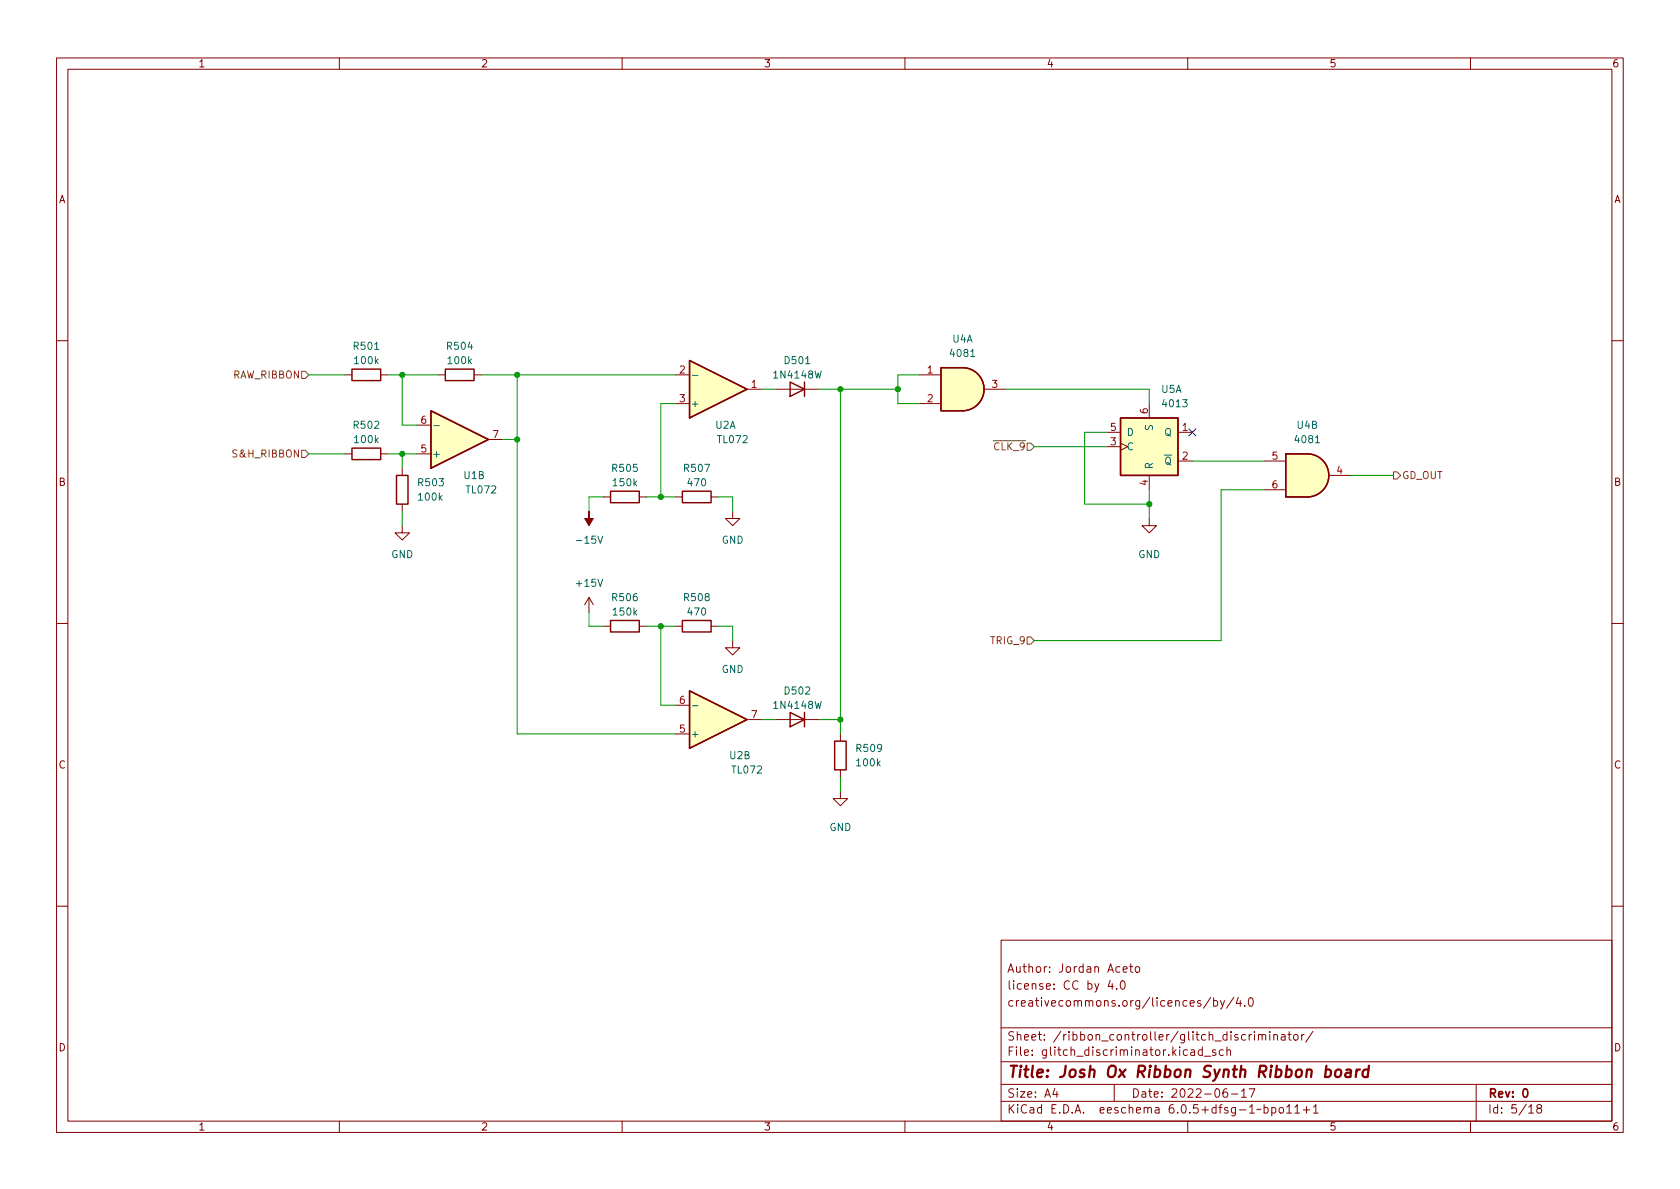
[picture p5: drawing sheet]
<svg xmlns="http://www.w3.org/2000/svg" width="297mm" height="210mm" viewBox="0 0 297 210" stroke-linecap="round" stroke-linejoin="round" font-family="sans-serif">
<g fill="none" stroke="#840000" stroke-width=".18">
<path d="M10 10.2h277v190.1h-277zM12 12.2h273v186.1h-273zM60 10.2v2M110 10.2v2M160 10.2v2M210 10.2v2M260 10.2v2M10 60.2h2M61 66.3h1.2M67.3 66.3h1.3M73.7 75.2h2.5M77.5 66.3h1.2"/>
<path d="M83.8 66.3h1.3M86.4 77.7h2.5M119.4 66.3h2.5M119.4 71.4h2.5M132.1 68.8h2.5M137.2 68.8h7.6M162.6 66.3h3.8M162.6 71.4h3.8M174 68.8h3.8M195.6 76.4h2.5M195.6 79h2.5M198.1 78.4l1.3 .6-1.3 .6"/>
<path d="M203.2 71.4v2.5M208.3 76.4h2.5M285 60.2h2M61 80.3h1.2M67.3 80.3h1.3M71.1 93v1.2h1.3l-1.3 1.3-1.3-1.3h1.3M71.1 82.8v1.3M71.1 89.1v1.3M73.7 80.3h2.5M106.7 87.9h1.2M113 87.9h1.3M119.4 87.9h1.2"/>
<path d="M125.7 87.9h1.3M129.5 90.4v1.3h-1.2l1.2 1.3 1.3-1.3h-1.3M203.2 91.7v1.3h1.3l-1.3 1.2-1.3-1.2h1.3M203.2 84.1v2.5M208.3 81.5h2.5M223.5 81.5h3.8M223.5 86.6h3.8M234.9 84.1h3.9M10 110.2h2M104.1 105.7l-.7 1.2M104.1 105.7v2.5M104.1 105.7l.8 1.2"/>
<path d="M106.7 110.7h1.2M113 110.7h1.3M119.4 110.7h1.2M125.7 110.7h1.3M129.5 113.3v1.2h1.3l-1.3 1.3-1.2-1.3h1.2M285 110.2h2M119.4 129.8h2.5M119.4 124.7h2.5M132.1 127.2h2.5M137.2 127.2h7.6M148.6 139.9v1.3h1.3l-1.3 1.3-1.3-1.3h1.3M148.6 129.8v1.3"/>
<path d="M148.6 136.1v1.3M10 160.2h2M177 166.3h108v32h-108zM196.3 173.4l-.4 1h1M196.6 173.9v1M197.4 174.8v.1M198.2 173.6l.2-.2a.81 .81 0 0 1 .6 .7 .81 .81 0 0 1-.3 .8h-.1a.81 .81 0 0 1-.4-1.3zM198.6 171.4l.7-.1-.1-.3-.4-.1-.2 .2v.8h.6M199.7 170.9h.6M199.9 170.4v1.3l.4 .2M200.9 171l.3-.1 .3 .3v.4l-.3 .3h-.3l-.2-.3v-.4zM214.1 176.4l-1.3 1.9"/>
<path d="M214.6 177l.4-.1 .3 .3v.4l-.2 .3h-.5M214.6 176.4v1.5M215.8 176.9l.3 1M216.5 176.9l-.5 1.4-.2 .1M218.1 176.4l-1.2 1.9M218.9 176.4l-.3 1h.9M219.3 176.9v1M220.1 177.8v.1M220.9 176.6l.2-.2a.81 .81 0 0 1 .6 .7 .81 .81 0 0 1-.3 .8h-.2a.81 .81 0 0 1-.3-1.3zM285 160.2h2M60 198.3v2M110 198.3v2"/>
<path d="M160 198.3v2M177 194.8h108M177 191.8h108M177 187.8h108M177 181.8h108M186.5 192.5l-.4 1h1M186.9 193v1M197 191.8v3M210 198.3v2M210.6 185.7h.5l.1 .9M211.2 186l-.5 .1a.29 .29 0 0 0-.2 .2 .29 .29 0 0 0 .2 .3h.5M212.6 185.7l-.5-.1-.2 .3v.4l.1 .3h.6"/>
<path d="M212.6 185.1v1.5M212.9 186.8h1.2M214.9 185.7l-.3-.1-.2 .2v.3l.5 .1v.4h-.5M216.3 185.7l-.4-.1-.3 .3v.4l.1 .3h.6M216.9 192.5a.59 .59 0 0 0-.7 .7v.5l.2 .3h.4l.2-.1 .1-.5-.2-.2-.4-.1-.3 .3M216.9 185.8l.2-.2 .4 .1 .1 .9M216.9 185.1v1.5M217.7 193.5h1.2M219.5 193l.4-.5v1.5M219.5 194h.9M220.9 192.5h1l-.7 1.5M220.9 182.9v1"/>
<path d="M221.3 182.9l-.3 .1-.1 .2M221.8 182.4v.2M221.8 182.9v1M222.5 183.1l.2-.2 .4 .1v.9M222.5 182.9v1M223.1 183.1l.3-.2 .3 .1 .1 .9M223.5 195.9l.4-.1 .3 .3v.4l-.1 .3h-.6M223.5 195.3v1.5M224.5 182.4v.2M224.5 182.9v1M224.9 195.9l.4-.1 .3 .3v.4l-.2 .3h-.5M224.9 195.8v1.5"/>
<path d="M225.2 183.1l.2-.2 .4 .1 .1 .9M225.2 182.9v1M226.3 195.9l.3-.1 .3 .3v.4l-.3 .3h-.3l-.2-.3v-.4zM226.6 183h.5l.1 .9M227.2 183.3l-.5 .1a.29 .29 0 0 0-.2 .2 .29 .29 0 0 0 .2 .3h.5M227.5 195.8l.4-.5v1.5M227.5 196.8h.9M227.7 182.9h.6M227.9 182.4v1.3l.4 .2M228.8 183.1l.2-.2 .4 .2 .1 .5-.1 .3h-.4l-.2-.1zM228.9 195.8l.5-.5v1.5M228.9 196.8h.9"/>
<path d="M230.1 182.9v1M230.4 196.3h1.2M230.6 182.9l-.3 .1-.2 .2M231 195.7v1.1M232.1 182.4l-1.2 1.9M232.2 195.8l.4-.5v1.5M232.2 196.8h.9M260 198.3v2M261 191.8v6.5M270.3 195.8l.4-.5v1.5M270.3 196.8h.9M272 196l-.3-.3 .1-.2 .2-.2 .4 .1 .2 .2-.1 .2-.6 .2-.2 .3 .1 .4 .2 .1h.3l.3-.3-.1-.4-.2-.1"/>
</g>
<path d="M269.4 192.7l.2-.2a.8 .8 0 0 1 .5 .8 .8 .8 0 0 1-.5 .7l-.2-.1-.1-.4z" fill="none" stroke="#840000" stroke-width=".3"/>
<path d="M236.2 189.3a.52 .52 0 0 1 .6-.2 .52 .52 0 0 1 .4 .4l-.1 .6a.55 .55 0 0 1-.5 .4 .55 .55 0 0 1-.6-.4zM238 189.2l.3-.1 .5 .1v1.3M238.9 189.6l-.7 .1a.4 .4 0 0 0-.4 .3 .4 .4 0 0 0 .3 .5l.7-.1M239.9 189.1l-.2 1.4M240.4 189.1l-.4 .1-.2 .3M242 189.2a.66 .66 0 0 0-1 .3l-.1 .6 .1 .3 .2 .1 .6-.1M242 188.5l-.2 2" fill="none" stroke="#840000" stroke-width=".4"/>
<g fill="none" stroke="#840000" stroke-width=".25">
<path d="M62.2 79.2h5.1v2.1h-5.1zM62.2 65.3h5.1v2h-5.1zM76.2 72.6l10.2 5.1-10.2 5.1zM78.7 65.3h5.1v2h-5.1zM121.9 63.7l10.2 5.1-10.2 5.1zM139.7 67.6l2.5 1.2-2.5 1.3zM142.2 67.6v2.5M166.4 65h3.8a3.8 3.8 0 0 1 3.8 3.8 3.8 3.8 0 0 1-3.8 3.8h-3.8zM198.1 73.9h10.2v10.2h-10.2zM70.1 84.1h2v5h-2zM107.9 86.9h5.1v2h-5.1zM120.6 86.9h5.1v2h-5.1z"/>
<path d="M227.3 80.3h3.8a3.8 3.8 0 0 1 3.9 3.8 3.8 3.8 0 0 1-3.9 3.8h-3.8zM107.9 109.7h5.1v2.1h-5.1zM120.6 109.7h5.1v2.1h-5.1zM121.9 122.2l10.2 5-10.2 5.1zM139.7 126l2.5 1.2-2.5 1.3zM142.2 126v2.5M147.6 131.1h2v5h-2z"/>
</g>
<g fill="#ffffc2" stroke="#ffffc2" stroke-width=".18">
<path d="M198.1 73.9h10.2v10.2h-10.2z"/>
<path d="M231.1 80.3a3.8 3.8 0 0 1 3.9 3.8 3.8 3.8 0 0 1-3.9 3.8z"/>
<path d="M227.3 80.3h3.8v7.6h-3.8z"/>
<path d="M170.2 65a3.8 3.8 0 0 1 3.8 3.8 3.8 3.8 0 0 1-3.8 3.8z"/>
<path d="M166.4 65h3.8v7.6h-3.8z"/>
<path d="M121.9 63.7l10.2 5.1-10.2 5.1z"/>
<path d="M76.2 72.6l10.2 5.1-10.2 5.1z"/>
<path d="M121.9 122.2l10.2 5-10.2 5.1z"/>
</g>
<path d="M76.7 75.3h1M122.4 66.4h1M122.4 124.8h1" fill="none" stroke="#006464" stroke-width=".18"/>
<path d="M104.1 90.4v1.3h.8l-.8 1.3-.7-1.3h.7z" fill="#840000" stroke="#840000" stroke-width=".18"/>
<path d="M53.3 79.6h.7l.6 .7-.6 .6h-.7zM53.3 65.7h.7l.6 .6-.6 .6h-.7zM181.6 78.4h.6l.7 .6-.7 .6h-.6zM246.4 83.4h.6l.6 .7-.6 .6h-.6zM181.6 112.6h.6l.7 .7-.7 .6h-.6z" fill="none" stroke="#725600" stroke-width=".18"/>
<g fill="none" stroke="#009600" stroke-width=".18">
<path d="M54.6 66.3h6.4M68.6 66.3h8.9M71.1 66.3v8.9h2.6M85.1 66.3h34.3M88.9 77.7h2.5M91.4 66.3v63.5h28M119.4 71.4h-2.6v16.5M134.6 68.8h2.6M144.8 68.8h13.9M148.6 68.8v61M162.6 66.3h-3.9v5.1h3.9M177.8 68.8h25.4v2.6"/>
<path d="M182.9 79h12.7M195.6 76.4h-3.8v12.7h11.4M54.6 80.3h6.4M68.6 80.3h5.1M71.1 80.3v2.5M71.1 90.4v2.6M106.7 87.9h-2.6v2.5M114.3 87.9h5.1M127 87.9h2.5v2.5M203.2 86.6v5.1M210.8 81.5h12.7M223.5 86.6h-7.6v26.7h-33"/>
<path d="M238.8 84.1h7.6M104.1 108.2v2.5h2.6M114.3 110.7h5.1M116.8 110.7v14h2.6M127 110.7h2.5v2.6M134.6 127.2h2.6M144.8 127.2h3.8M148.6 137.4v2.5"/>
</g>
<path d="M210.2 75.8l1.2 1.3M211.4 75.8l-1.2 1.3" fill="none" stroke="#000084" stroke-width=".18"/>
<g fill="#009600" stroke="#009600" stroke-width=".18">
<circle cx="91.4" cy="77.7" r=".46"/>
<circle cx="148.6" cy="127.2" r=".46"/>
<circle cx="116.8" cy="87.9" r=".46"/>
<circle cx="116.8" cy="110.7" r=".46"/>
<circle cx="148.6" cy="68.8" r=".46"/>
<circle cx="158.7" cy="68.8" r=".46"/>
<circle cx="203.2" cy="89.1" r=".46"/>
<circle cx="91.4" cy="66.3" r=".46"/>
<circle cx="71.1" cy="66.3" r=".46"/>
<circle cx="71.1" cy="80.3" r=".46"/>
</g>
<text font-size="2.8" fill="#840000" x="178" y="190.6">Title: Josh Ox Ribbon Synth Ribbon board</text>
<g font-size="2.1" fill="#840000">
<text x="178" y="172">Author: Jordan Aceto</text>
<text x="178" y="178">creativecommons.org/licences/by/4.0</text>
<text x="178" y="175">license: CC by 4.0</text>
<text x="178" y="184">Sheet: /ribbon_controller/glitch_discriminator/</text>
<text x="178" y="186.7">File: glitch_discriminator.kicad_sch</text>
<text x="178" y="196.9">KiCad E.D.A. eeschema 6.0.5+dfsg-1~bpo11+1</text>
<text x="178" y="194.1">Size: A4</text>
<text x="200" y="194.1">Date: 2022-06-17</text>
<text x="263" y="194.1">Rev: 0</text>
<text x="263" y="196.9">Id: 5/18</text>
</g>
<g font-size="1.8" fill="#840000">
<text x="35" y="11.9">1</text>
<text x="85" y="11.9">2</text>
<text x="135" y="11.9">3</text>
<text x="185" y="11.9">4</text>
<text x="235" y="11.9">5</text>
<text x="285" y="11.9">6</text>
<text x="10.3" y="35.9">A</text>
<text x="285.3" y="35.9">A</text>
<text x="10.3" y="85.9">B</text>
<text x="285.3" y="85.9">B</text>
<text x="10.3" y="135.9">C</text>
<text x="285.3" y="135.9">C</text>
<text x="10.3" y="185.9">D</text>
<text x="285.3" y="185.9">D</text>
<text x="35" y="199.9">1</text>
<text x="85" y="199.9">2</text>
<text x="135" y="199.9">3</text>
<text x="185" y="199.9">4</text>
<text x="235" y="199.9">5</text>
<text x="285" y="199.9">6</text>
</g>
<g font-size="1.8" fill="#006464">
<text x="62.7" y="61.8">R501</text>
<text x="62.8" y="64.4">100k</text>
<text x="79.2" y="61.8">R504</text>
<text x="79.3" y="64.4">100k</text>
<text x="138.9" y="64.4">D501</text>
<text x="168.2" y="63.1">4081</text>
<text x="168.4" y="60.6">U4A</text>
<text x="137" y="66.9">1N4148W</text>
<text x="205.3" y="69.5">U5A</text>
<text x="62.7" y="75.8">R502</text>
<text x="122" y="72">+</text>
<text x="126.5" y="75.8">U2A</text>
<text x="199.1" y="77.1">D</text>
<text x="203.8" y="76.1" transform="rotate(-90 203.8 76.1)">S</text>
<text x="205.8" y="72">4013</text>
<text x="205.9" y="77.1">Q</text>
<text x="229.4" y="75.8">U4B</text>
<text x="62.8" y="78.4">100k</text>
<text x="76.3" y="80.9">+</text>
<text x="108.4" y="83.4">R505</text>
<text x="121.1" y="83.4">R507</text>
<text x="127" y="78.4">TL072</text>
<text x="199.1" y="79.6">C</text>
<text x="203.8" y="83.1" transform="rotate(-90 203.8 83.1)">R</text>
<text x="204.5" y="82.2">~{Q}</text>
<text x="229.2" y="78.4">4081</text>
<text x="74.1" y="86">R503</text>
<text x="74.1" y="88.5">100k</text>
<text x="82.1" y="84.7">U1B</text>
<text x="82.5" y="87.2">TL072</text>
<text x="108.5" y="86">150k</text>
<text x="121.7" y="86">470</text>
<text x="69.2" y="98.7">GND</text>
<text x="102.3" y="96.1">-15V</text>
<text x="127.6" y="96.1">GND</text>
<text x="201.2" y="98.7">GND</text>
<text x="102.1" y="103.8">+15V</text>
<text x="108.4" y="106.3">R506</text>
<text x="121.1" y="106.3">R508</text>
<text x="108.5" y="108.8">150k</text>
<text x="121.7" y="108.8">470</text>
<text x="127.6" y="119">GND</text>
<text x="137" y="125.3">1N4148W</text>
<text x="138.9" y="122.8">D502</text>
<text x="122" y="130.4">+</text>
<text x="129" y="134.2">U2B</text>
<text x="129.5" y="136.8">TL072</text>
<text x="151.5" y="133">R509</text>
<text x="151.6" y="135.5">100k</text>
<text x="146.6" y="146.9">GND</text>
</g>
<g font-size="1.8" fill="#725600">
<text x="41" y="66.9">RAW_RIBBON</text>
<text x="41.5" y="80.9">S&amp;H_RIBBON</text>
<text x="174.4" y="79.6">~{CLK_9}</text>
<text x="247.8" y="84.7">GD_OUT</text>
<text x="175.2" y="113.9">TRIG_9</text>
</g>
<g font-size="1.8" fill="#a90000">
<text x="120.2" y="66">2</text>
<text x="120.2" y="71.1">3</text>
<text x="132.9" y="68.6">1</text>
<text x="164" y="66">1</text>
<text x="164" y="71.1">2</text>
<text x="175.4" y="68.6">3</text>
<text x="74.4" y="74.9">6</text>
<text x="87.1" y="77.5">7</text>
<text x="196.4" y="76.2">5</text>
<text x="202.9" y="73.1" transform="rotate(-90 202.9 73.1)">6</text>
<text x="209.1" y="76.2">1</text>
<text x="74.4" y="80">5</text>
<text x="196.4" y="78.7">3</text>
<text x="209.1" y="81.3">2</text>
<text x="224.9" y="81.3">5</text>
<text x="236.4" y="83.8">4</text>
<text x="202.9" y="85.8" transform="rotate(-90 202.9 85.8)">4</text>
<text x="224.9" y="86.4">6</text>
<text x="120.2" y="124.5">6</text>
<text x="120.2" y="129.5">5</text>
<text x="132.9" y="127">7</text>
</g>
</svg>
